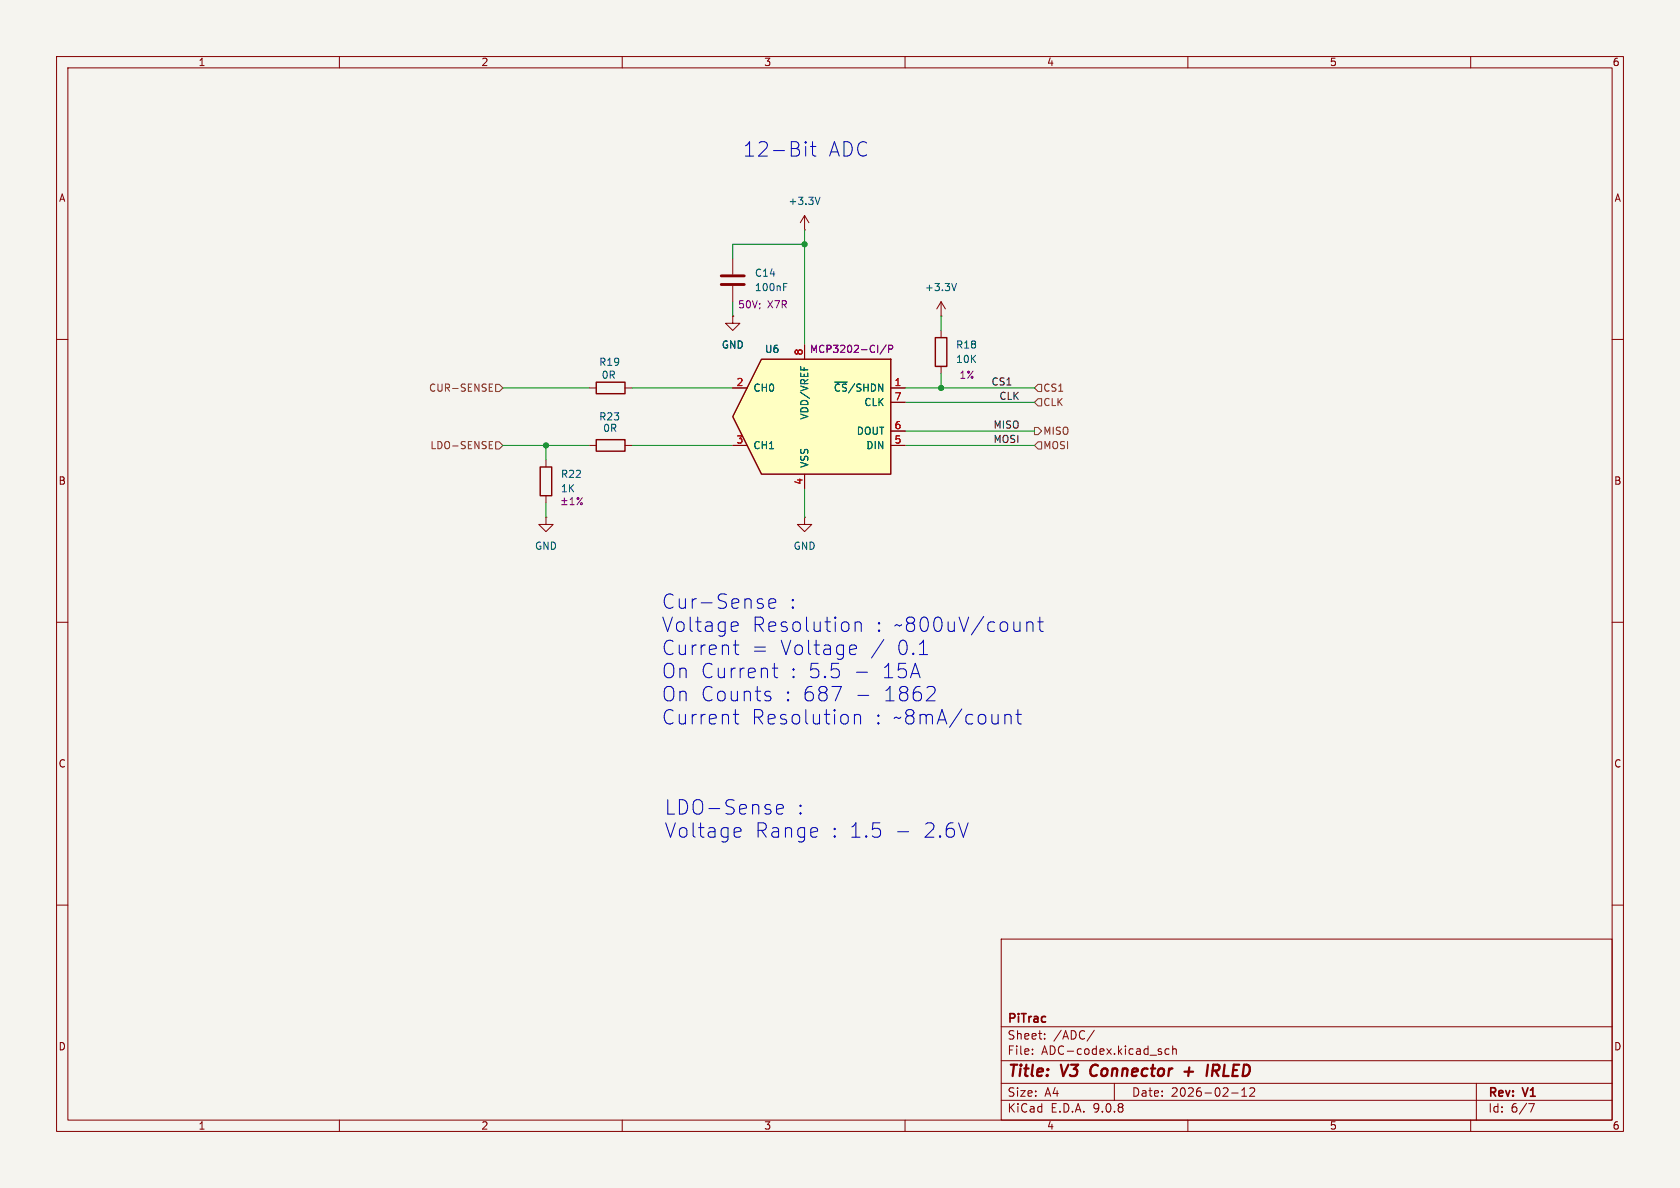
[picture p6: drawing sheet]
(kicad_sch
 (version 20250114)
 (generator "eeschema")
 (generator_version "9.0")
 (paper "A4")
 (title_block
  (title "V3 Connector + IRLED")
  (date "2026-02-12")
  (rev "V1")
  (company "PiTrac"))
 (lib_symbols
  (symbol "Analog_ADC:MCP3202"
   (pin_names
    (offset 1.016)) (exclude_from_sim no) (in_bom yes) (on_board yes)
   (property "Reference" "U" (at -6.35 11.43 0) (effects (font (size 1.27 1.27))))
   (property "Value" "MCP3202" (at 11.43 11.43 0) (effects (font (size 1.27 1.27))))
   (property "Footprint" "" (at 0 -2.54 0) (effects (font (size 1.27 1.27)) (hide yes)))
   (property "Datasheet" "http://ww1.microchip.com/downloads/en/DeviceDoc/21034D.pdf" (at 0 5.08 0) (effects (font (size 1.27 1.27)) (hide yes)))
   (property "Description" "A/D Converter, 12-Bit, 2-Channel, SPI Interface, 2.7V-5.5V" (at 0 0 0) (effects (font (size 1.27 1.27)) (hide yes)))
   (symbol "MCP3202_0_1"
    (polyline (pts (xy 15.24 10.16) (xy -7.62 10.16) (xy -12.7 0) (xy -7.62 -10.16) (xy 15.24 -10.16) (xy 15.24 10.16)) (stroke (width 0.254) (type default)) (fill (type background))))
   (symbol "MCP3202_1_1"
    (pin passive line (at -12.7 5.08 0) (length 2.54) (name "CH0" (effects (font (size 1.27 1.27)))) (number "2" (effects (font (size 1.27 1.27)))))
    (pin passive line (at -12.7 -5.08 0) (length 2.54) (name "CH1" (effects (font (size 1.27 1.27)))) (number "3" (effects (font (size 1.27 1.27)))))
    (pin power_in line (at 0 12.7 270) (length 2.54) (name "VDD/VREF" (effects (font (size 1.27 1.27)))) (number "8" (effects (font (size 1.27 1.27)))))
    (pin power_in line (at 0 -12.7 90) (length 2.54) (name "VSS" (effects (font (size 1.27 1.27)))) (number "4" (effects (font (size 1.27 1.27)))))
    (pin input line (at 17.78 5.08 180) (length 2.54) (name "~{CS}/SHDN" (effects (font (size 1.27 1.27)))) (number "1" (effects (font (size 1.27 1.27)))))
    (pin input line (at 17.78 2.54 180) (length 2.54) (name "CLK" (effects (font (size 1.27 1.27)))) (number "7" (effects (font (size 1.27 1.27)))))
    (pin output line (at 17.78 -2.54 180) (length 2.54) (name "DOUT" (effects (font (size 1.27 1.27)))) (number "6" (effects (font (size 1.27 1.27)))))
    (pin input line (at 17.78 -5.08 180) (length 2.54) (name "DIN" (effects (font (size 1.27 1.27)))) (number "5" (effects (font (size 1.27 1.27))))))
   (embedded_fonts no))
  (symbol "Device:C"
   (pin_numbers (hide yes))
   (pin_names
    (offset 0.254)) (exclude_from_sim no) (in_bom yes) (on_board yes)
   (property "Reference" "C" (at 0.635 2.54 0) (effects (font (size 1.27 1.27)) (justify left)))
   (property "Value" "C" (at 0.635 -2.54 0) (effects (font (size 1.27 1.27)) (justify left)))
   (property "Footprint" "" (at 0.9652 -3.81 0) (effects (font (size 1.27 1.27)) (hide yes)))
   (property "Datasheet" "~" (at 0 0 0) (effects (font (size 1.27 1.27)) (hide yes)))
   (property "Description" "Unpolarized capacitor" (at 0 0 0) (effects (font (size 1.27 1.27)) (hide yes)))
   (symbol "C_0_1"
    (polyline (pts (xy -2.032 0.762) (xy 2.032 0.762)) (stroke (width 0.508) (type default)) (fill (type none)))
    (polyline (pts (xy -2.032 -0.762) (xy 2.032 -0.762)) (stroke (width 0.508) (type default)) (fill (type none))))
   (symbol "C_1_1"
    (pin passive line (at 0 3.81 270) (length 2.794) (name "~" (effects (font (size 1.27 1.27)))) (number "1" (effects (font (size 1.27 1.27)))))
    (pin passive line (at 0 -3.81 90) (length 2.794) (name "~" (effects (font (size 1.27 1.27)))) (number "2" (effects (font (size 1.27 1.27))))))
   (embedded_fonts no))
  (symbol "Device:R"
   (pin_numbers (hide yes))
   (pin_names
    (offset 0)) (exclude_from_sim no) (in_bom yes) (on_board yes)
   (property "Reference" "R" (at 2.032 0 90) (effects (font (size 1.27 1.27))))
   (property "Value" "R" (at 0 0 90) (effects (font (size 1.27 1.27))))
   (property "Footprint" "" (at -1.778 0 90) (effects (font (size 1.27 1.27)) (hide yes)))
   (property "Datasheet" "~" (at 0 0 0) (effects (font (size 1.27 1.27)) (hide yes)))
   (property "Description" "Resistor" (at 0 0 0) (effects (font (size 1.27 1.27)) (hide yes)))
   (symbol "R_0_1"
    (rectangle (start -1.016 -2.54) (end 1.016 2.54) (stroke (width 0.254) (type default)) (fill (type none))))
   (symbol "R_1_1"
    (pin passive line (at 0 3.81 270) (length 1.27) (name "~" (effects (font (size 1.27 1.27)))) (number "1" (effects (font (size 1.27 1.27)))))
    (pin passive line (at 0 -3.81 90) (length 1.27) (name "~" (effects (font (size 1.27 1.27)))) (number "2" (effects (font (size 1.27 1.27))))))
   (embedded_fonts no))
  (symbol "power:+5V"
   (power)
   (pin_numbers (hide yes))
   (pin_names
    (offset 0) (hide yes)) (exclude_from_sim no) (in_bom yes) (on_board yes)
   (property "Reference" "#PWR" (at 0 -3.81 0) (effects (font (size 1.27 1.27)) (hide yes)))
   (property "Value" "+5V" (at 0 3.556 0) (effects (font (size 1.27 1.27))))
   (property "Footprint" "" (at 0 0 0) (effects (font (size 1.27 1.27)) (hide yes)))
   (property "Datasheet" "" (at 0 0 0) (effects (font (size 1.27 1.27)) (hide yes)))
   (property "Description" "Power symbol creates a global label with name \"+5V\"" (at 0 0 0) (effects (font (size 1.27 1.27)) (hide yes)))
   (symbol "+5V_0_1"
    (polyline (pts (xy -0.762 1.27) (xy 0 2.54)) (stroke (width 0) (type default)) (fill (type none)))
    (polyline (pts (xy 0 2.54) (xy 0.762 1.27)) (stroke (width 0) (type default)) (fill (type none)))
    (polyline (pts (xy 0 0) (xy 0 2.54)) (stroke (width 0) (type default)) (fill (type none))))
   (symbol "+5V_1_1"
    (pin power_in line (at 0 0 90) (length 0) (name "~" (effects (font (size 1.27 1.27)))) (number "1" (effects (font (size 1.27 1.27))))))
   (embedded_fonts no))
  (symbol "power:GND"
   (power)
   (pin_numbers (hide yes))
   (pin_names
    (offset 0) (hide yes)) (exclude_from_sim no) (in_bom yes) (on_board yes)
   (property "Reference" "#PWR" (at 0 -6.35 0) (effects (font (size 1.27 1.27)) (hide yes)))
   (property "Value" "GND" (at 0 -3.81 0) (effects (font (size 1.27 1.27))))
   (property "Footprint" "" (at 0 0 0) (effects (font (size 1.27 1.27)) (hide yes)))
   (property "Datasheet" "" (at 0 0 0) (effects (font (size 1.27 1.27)) (hide yes)))
   (property "Description" "Power symbol creates a global label with name \"GND\" , ground" (at 0 0 0) (effects (font (size 1.27 1.27)) (hide yes)))
   (symbol "GND_0_1"
    (polyline (pts (xy 0 0) (xy 0 -1.27) (xy 1.27 -1.27) (xy 0 -2.54) (xy -1.27 -1.27) (xy 0 -1.27)) (stroke (width 0) (type default)) (fill (type none))))
   (symbol "GND_1_1"
    (pin power_in line (at 0 0 270) (length 0) (name "~" (effects (font (size 1.27 1.27)))) (number "1" (effects (font (size 1.27 1.27))))))
   (embedded_fonts no)))
 (text "Cur-Sense :\nVoltage Resolution : ~800uV/count\nCurrent = Voltage / 0.1\nOn Current : 5.5 - 15A\nOn Counts : 687 - 1862\nCurrent Resolution : ~8mA/count"
  (exclude_from_sim no)
  (at 116.84 116.84 0)
  (effects (font (size 2.54 2.54)) (justify left)))
 (text "LDO-Sense :\nVoltage Range : 1.5 - 2.6V"
  (exclude_from_sim no)
  (at 117.348 145.034 0)
  (effects (font (size 2.54 2.54)) (justify left)))
 (text "12-Bit ADC"
  (exclude_from_sim no)
  (at 142.494 26.67 0)
  (effects (font (size 2.54 2.54))))
 (junction
  (at 166.37 68.58)
  (diameter 0)
  (color 0 0 0 0))
 (junction
  (at 96.52 78.74)
  (diameter 0)
  (color 0 0 0 0))
 (junction
  (at 142.24 43.18)
  (diameter 0)
  (color 0 0 0 0))
 (wire
  (pts (xy 142.24 40.64) (xy 142.24 43.18))
  (stroke (width 0) (type default)))
 (wire
  (pts (xy 166.37 55.88) (xy 166.37 58.42))
  (stroke (width 0) (type default)))
 (wire
  (pts (xy 142.24 60.96) (xy 142.24 43.18))
  (stroke (width 0) (type default)))
 (wire
  (pts (xy 96.52 88.9) (xy 96.52 91.44))
  (stroke (width 0) (type default)))
 (wire
  (pts (xy 160.02 68.58) (xy 166.37 68.58))
  (stroke (width 0) (type default)))
 (wire
  (pts (xy 182.88 71.12) (xy 160.02 71.12))
  (stroke (width 0) (type default)))
 (wire
  (pts (xy 166.37 66.04) (xy 166.37 68.58))
  (stroke (width 0) (type default)))
 (wire
  (pts (xy 96.52 78.74) (xy 96.52 81.28))
  (stroke (width 0) (type default)))
 (wire
  (pts (xy 111.76 68.58) (xy 129.54 68.58))
  (stroke (width 0) (type default)))
 (wire
  (pts (xy 111.76 78.74) (xy 129.54 78.74))
  (stroke (width 0) (type default)))
 (wire
  (pts (xy 88.9 68.58) (xy 104.14 68.58))
  (stroke (width 0) (type default)))
 (wire
  (pts (xy 129.54 43.18) (xy 129.54 45.72))
  (stroke (width 0) (type default)))
 (wire
  (pts (xy 182.88 76.2) (xy 160.02 76.2))
  (stroke (width 0) (type default)))
 (wire
  (pts (xy 129.54 53.34) (xy 129.54 55.88))
  (stroke (width 0) (type default)))
 (wire
  (pts (xy 96.52 78.74) (xy 104.14 78.74))
  (stroke (width 0) (type default)))
 (wire
  (pts (xy 142.24 43.18) (xy 129.54 43.18))
  (stroke (width 0) (type default)))
 (wire
  (pts (xy 88.9 78.74) (xy 96.52 78.74))
  (stroke (width 0) (type default)))
 (wire
  (pts (xy 142.24 86.36) (xy 142.24 91.44))
  (stroke (width 0) (type default)))
 (wire
  (pts (xy 166.37 68.58) (xy 182.88 68.58))
  (stroke (width 0) (type default)))
 (wire
  (pts (xy 182.88 78.74) (xy 160.02 78.74))
  (stroke (width 0) (type default)))
 (label "CLK"
  (at 180.34 71.12 180)
  (effects (font (size 1.27 1.27)) (justify right bottom)))
 (label "MOSI"
  (at 180.34 78.74 180)
  (effects (font (size 1.27 1.27)) (justify right bottom)))
 (label "MISO"
  (at 180.34 76.2 180)
  (effects (font (size 1.27 1.27)) (justify right bottom)))
 (label "CS1"
  (at 179.07 68.58 180)
  (effects (font (size 1.27 1.27)) (justify right bottom)))
 (hierarchical_label "LDO-SENSE"
  (shape input)
  (at 88.9 78.74 180)
  (effects (font (size 1.27 1.27)) (justify right)))
 (hierarchical_label "CS1"
  (shape input)
  (at 182.88 68.58 0)
  (effects (font (size 1.27 1.27)) (justify left)))
 (hierarchical_label "CLK"
  (shape input)
  (at 182.88 71.12 0)
  (effects (font (size 1.27 1.27)) (justify left)))
 (hierarchical_label "MOSI"
  (shape input)
  (at 182.88 78.74 0)
  (effects (font (size 1.27 1.27)) (justify left)))
 (hierarchical_label "CUR-SENSE"
  (shape input)
  (at 88.9 68.58 180)
  (effects (font (size 1.27 1.27)) (justify right)))
 (hierarchical_label "MISO"
  (shape output)
  (at 182.88 76.2 0)
  (effects (font (size 1.27 1.27)) (justify left)))
 (symbol
  (lib_id "power:+5V")
  (at 166.37 55.88 0)
  (unit 1)
  (exclude_from_sim no)
  (in_bom yes)
  (on_board yes)
  (dnp no)
  (fields_autoplaced yes)
  (property "Reference" "#PWR048" (at 166.37 59.69 0) (effects (font (size 1.27 1.27)) (hide yes)))
  (property "Value" "+3.3V" (at 166.37 50.8 0) (effects (font (size 1.27 1.27))))
  (property "Footprint" "" (at 166.37 55.88 0) (effects (font (size 1.27 1.27)) (hide yes)))
  (property "Datasheet" "" (at 166.37 55.88 0) (effects (font (size 1.27 1.27)) (hide yes)))
  (property "Description" "Power symbol creates a global label with name \"+5V\"" (at 166.37 55.88 0) (effects (font (size 1.27 1.27)) (hide yes)))
  (pin "1"))
 (symbol
  (lib_id "Analog_ADC:MCP3202")
  (at 142.24 73.66 0)
  (unit 1)
  (exclude_from_sim no)
  (in_bom yes)
  (on_board yes)
  (dnp no)
  (property "Reference" "U6" (at 135.128 61.722 0) (effects (font (size 1.27 1.27)) (justify left)))
  (property "Value" "MCP3202" (at 148.082 85.598 0) (effects (font (size 1.27 1.27)) (justify left) (hide yes)))
  (property "Footprint" "Package_DIP:DIP-8_W7.62mm" (at 142.24 76.2 0) (effects (font (size 1.27 1.27)) (hide yes)))
  (property "Datasheet" "http://ww1.microchip.com/downloads/en/DeviceDoc/21034D.pdf" (at 142.24 68.58 0) (effects (font (size 1.27 1.27)) (hide yes)))
  (property "Description" "A/D Converter, 12-Bit, 2-Channel, SPI Interface, 2.7V-5.5V" (at 142.24 73.66 0) (effects (font (size 1.27 1.27)) (hide yes)))
  (property "Part Number" "MCP3202-CI/P" (at 150.622 61.722 0) (effects (font (size 1.27 1.27))))
  (property "Manufacturer" "Microchip Technology" (at 142.24 73.66 0) (effects (font (size 1.27 1.27)) (hide yes)))
  (property "Manufacutrer" "" (at 142.24 73.66 0) (effects (font (size 1.27 1.27)) (hide yes)))
  (pin "2")
  (pin "3")
  (pin "8")
  (pin "4")
  (pin "5")
  (pin "7")
  (pin "1")
  (pin "6"))
 (symbol
  (lib_id "power:GND")
  (at 129.54 55.88 0)
  (unit 1)
  (exclude_from_sim no)
  (in_bom yes)
  (on_board yes)
  (dnp no)
  (fields_autoplaced yes)
  (property "Reference" "#PWR047" (at 129.54 62.23 0) (effects (font (size 1.27 1.27)) (hide yes)))
  (property "Value" "GND" (at 129.54 60.96 0) (effects (font (size 1.27 1.27))))
  (property "Footprint" "" (at 129.54 55.88 0) (effects (font (size 1.27 1.27)) (hide yes)))
  (property "Datasheet" "" (at 129.54 55.88 0) (effects (font (size 1.27 1.27)) (hide yes)))
  (property "Description" "Power symbol creates a global label with name \"GND\" , ground" (at 129.54 55.88 0) (effects (font (size 1.27 1.27)) (hide yes)))
  (pin "1"))
 (symbol
  (lib_id "Device:R")
  (at 166.37 62.23 180)
  (unit 1)
  (exclude_from_sim no)
  (in_bom yes)
  (on_board yes)
  (dnp no)
  (property "Reference" "R18" (at 168.91 60.9599 0) (effects (font (size 1.27 1.27)) (justify right)))
  (property "Value" "10K" (at 168.91 63.4999 0) (effects (font (size 1.27 1.27)) (justify right)))
  (property "Footprint" "Resistor_THT:R_Axial_DIN0207_L6.3mm_D2.5mm_P7.62mm_Horizontal" (at 168.148 62.23 90) (effects (font (size 1.27 1.27)) (hide yes)))
  (property "Datasheet" "~" (at 166.37 62.23 0) (effects (font (size 1.27 1.27)) (hide yes)))
  (property "Description" "Resistor" (at 166.37 62.23 0) (effects (font (size 1.27 1.27)) (hide yes)))
  (property "Part Number" "MFR-25FRF52-10K" (at 166.37 62.23 90) (effects (font (size 1.27 1.27)) (hide yes)))
  (property "Manufacturer" "Yageo" (at 166.37 62.23 0) (effects (font (size 1.27 1.27)) (hide yes)))
  (property "Ratings" "1%" (at 170.942 66.294 0) (effects (font (size 1.27 1.27))))
  (property "Manufacutrer" "" (at 166.37 62.23 0) (effects (font (size 1.27 1.27)) (hide yes)))
  (pin "1")
  (pin "2"))
 (symbol
  (lib_id "Device:R")
  (at 107.95 78.74 270)
  (unit 1)
  (exclude_from_sim no)
  (in_bom yes)
  (on_board yes)
  (dnp no)
  (property "Reference" "R23" (at 109.728 73.66 90) (effects (font (size 1.27 1.27)) (justify right)))
  (property "Value" "0R" (at 109.22 75.692 90) (effects (font (size 1.27 1.27)) (justify right)))
  (property "Footprint" "Resistor_THT:R_Axial_DIN0207_L6.3mm_D2.5mm_P15.24mm_Horizontal" (at 107.95 76.962 90) (effects (font (size 1.27 1.27)) (hide yes)))
  (property "Datasheet" "~" (at 107.95 78.74 0) (effects (font (size 1.27 1.27)) (hide yes)))
  (property "Description" "Resistor" (at 107.95 78.74 0) (effects (font (size 1.27 1.27)) (hide yes)))
  (property "Part Number" "ZOR-25-R-52-0R" (at 107.95 78.74 90) (effects (font (size 1.27 1.27)) (hide yes)))
  (property "Manufacturer" "Yageo" (at 107.95 78.74 0) (effects (font (size 1.27 1.27)) (hide yes)))
  (property "Ratings" "" (at 107.95 76.454 90) (effects (font (size 1.27 1.27)) (hide yes)))
  (property "Manufacutrer" "" (at 107.95 78.74 90) (effects (font (size 1.27 1.27)) (hide yes)))
  (pin "1")
  (pin "2"))
 (symbol
  (lib_id "Device:C")
  (at 129.54 49.53 0)
  (unit 1)
  (exclude_from_sim no)
  (in_bom yes)
  (on_board yes)
  (dnp no)
  (property "Reference" "C14" (at 133.35 48.2599 0) (effects (font (size 1.27 1.27)) (justify left)))
  (property "Value" "100nF" (at 133.35 50.7999 0) (effects (font (size 1.27 1.27)) (justify left)))
  (property "Footprint" "Capacitor_THT:C_Disc_D4.3mm_W1.9mm_P5.00mm" (at 130.5052 53.34 0) (effects (font (size 1.27 1.27)) (hide yes)))
  (property "Datasheet" "https://www.vishay.com/docs/45171/kseries.pdf" (at 129.54 49.53 0) (effects (font (size 1.27 1.27)) (hide yes)))
  (property "Description" "Unpolarized capacitor" (at 129.54 49.53 0) (effects (font (size 1.27 1.27)) (hide yes)))
  (property "Part Number" "K104K10X7RF5UH5" (at 129.54 49.53 0) (effects (font (size 1.27 1.27)) (hide yes)))
  (property "Manufacturer" "Vishay Beyschlag/Draloric/BC Components" (at 129.54 49.53 0) (effects (font (size 1.27 1.27)) (hide yes)))
  (property "Ratings" "50V; X7R" (at 134.874 53.848 0) (effects (font (size 1.27 1.27))))
  (property "Manufacutrer" "" (at 129.54 49.53 0) (effects (font (size 1.27 1.27)) (hide yes)))
  (pin "2")
  (pin "1"))
 (symbol
  (lib_id "power:GND")
  (at 96.52 91.44 0)
  (unit 1)
  (exclude_from_sim no)
  (in_bom yes)
  (on_board yes)
  (dnp no)
  (fields_autoplaced yes)
  (property "Reference" "#PWR052" (at 96.52 97.79 0) (effects (font (size 1.27 1.27)) (hide yes)))
  (property "Value" "GND" (at 96.52 96.52 0) (effects (font (size 1.27 1.27))))
  (property "Footprint" "" (at 96.52 91.44 0) (effects (font (size 1.27 1.27)) (hide yes)))
  (property "Datasheet" "" (at 96.52 91.44 0) (effects (font (size 1.27 1.27)) (hide yes)))
  (property "Description" "Power symbol creates a global label with name \"GND\" , ground" (at 96.52 91.44 0) (effects (font (size 1.27 1.27)) (hide yes)))
  (pin "1"))
 (symbol
  (lib_id "Device:R")
  (at 107.95 68.58 270)
  (unit 1)
  (exclude_from_sim no)
  (in_bom yes)
  (on_board yes)
  (dnp no)
  (property "Reference" "R19" (at 109.728 64.008 90) (effects (font (size 1.27 1.27)) (justify right)))
  (property "Value" "0R" (at 108.966 66.294 90) (effects (font (size 1.27 1.27)) (justify right)))
  (property "Footprint" "Resistor_THT:R_Axial_DIN0207_L6.3mm_D2.5mm_P15.24mm_Horizontal" (at 107.95 66.802 90) (effects (font (size 1.27 1.27)) (hide yes)))
  (property "Datasheet" "~" (at 107.95 68.58 0) (effects (font (size 1.27 1.27)) (hide yes)))
  (property "Description" "Resistor" (at 107.95 68.58 0) (effects (font (size 1.27 1.27)) (hide yes)))
  (property "Part Number" "ZOR-25-R-52-0R" (at 107.95 68.58 90) (effects (font (size 1.27 1.27)) (hide yes)))
  (property "Manufacturer" "Yageo" (at 107.95 68.58 0) (effects (font (size 1.27 1.27)) (hide yes)))
  (property "Ratings" "" (at 107.95 66.294 90) (effects (font (size 1.27 1.27)) (hide yes)))
  (property "Manufacutrer" "" (at 107.95 68.58 90) (effects (font (size 1.27 1.27)) (hide yes)))
  (pin "1")
  (pin "2"))
 (symbol
  (lib_id "power:+5V")
  (at 142.24 40.64 0)
  (unit 1)
  (exclude_from_sim no)
  (in_bom yes)
  (on_board yes)
  (dnp no)
  (fields_autoplaced yes)
  (property "Reference" "#PWR046" (at 142.24 44.45 0) (effects (font (size 1.27 1.27)) (hide yes)))
  (property "Value" "+3.3V" (at 142.24 35.56 0) (effects (font (size 1.27 1.27))))
  (property "Footprint" "" (at 142.24 40.64 0) (effects (font (size 1.27 1.27)) (hide yes)))
  (property "Datasheet" "" (at 142.24 40.64 0) (effects (font (size 1.27 1.27)) (hide yes)))
  (property "Description" "Power symbol creates a global label with name \"+5V\"" (at 142.24 40.64 0) (effects (font (size 1.27 1.27)) (hide yes)))
  (pin "1"))
 (symbol
  (lib_id "power:GND")
  (at 142.24 91.44 0)
  (unit 1)
  (exclude_from_sim no)
  (in_bom yes)
  (on_board yes)
  (dnp no)
  (fields_autoplaced yes)
  (property "Reference" "#PWR049" (at 142.24 97.79 0) (effects (font (size 1.27 1.27)) (hide yes)))
  (property "Value" "GND" (at 142.24 96.52 0) (effects (font (size 1.27 1.27))))
  (property "Footprint" "" (at 142.24 91.44 0) (effects (font (size 1.27 1.27)) (hide yes)))
  (property "Datasheet" "" (at 142.24 91.44 0) (effects (font (size 1.27 1.27)) (hide yes)))
  (property "Description" "Power symbol creates a global label with name \"GND\" , ground" (at 142.24 91.44 0) (effects (font (size 1.27 1.27)) (hide yes)))
  (pin "1"))
 (symbol
  (lib_id "Device:R")
  (at 96.52 85.09 180)
  (unit 1)
  (exclude_from_sim no)
  (in_bom yes)
  (on_board yes)
  (dnp no)
  (property "Reference" "R22" (at 99.06 83.8199 0) (effects (font (size 1.27 1.27)) (justify right)))
  (property "Value" "1K" (at 99.06 86.3599 0) (effects (font (size 1.27 1.27)) (justify right)))
  (property "Footprint" "Resistor_THT:R_Axial_DIN0207_L6.3mm_D2.5mm_P7.62mm_Horizontal" (at 98.298 85.09 90) (effects (font (size 1.27 1.27)) (hide yes)))
  (property "Datasheet" "~" (at 96.52 85.09 0) (effects (font (size 1.27 1.27)) (hide yes)))
  (property "Description" "Resistor" (at 96.52 85.09 0) (effects (font (size 1.27 1.27)) (hide yes)))
  (property "Part Number" "MFR-25FRF52-1K" (at 96.52 85.09 90) (effects (font (size 1.27 1.27)) (hide yes)))
  (property "Manufacturer" "Yageo" (at 96.52 85.09 0) (effects (font (size 1.27 1.27)) (hide yes)))
  (property "Ratings" "±1%" (at 101.092 88.646 0) (effects (font (size 1.27 1.27))))
  (property "Manufacutrer" "" (at 96.52 85.09 0) (effects (font (size 1.27 1.27)) (hide yes)))
  (pin "1")
  (pin "2")))
